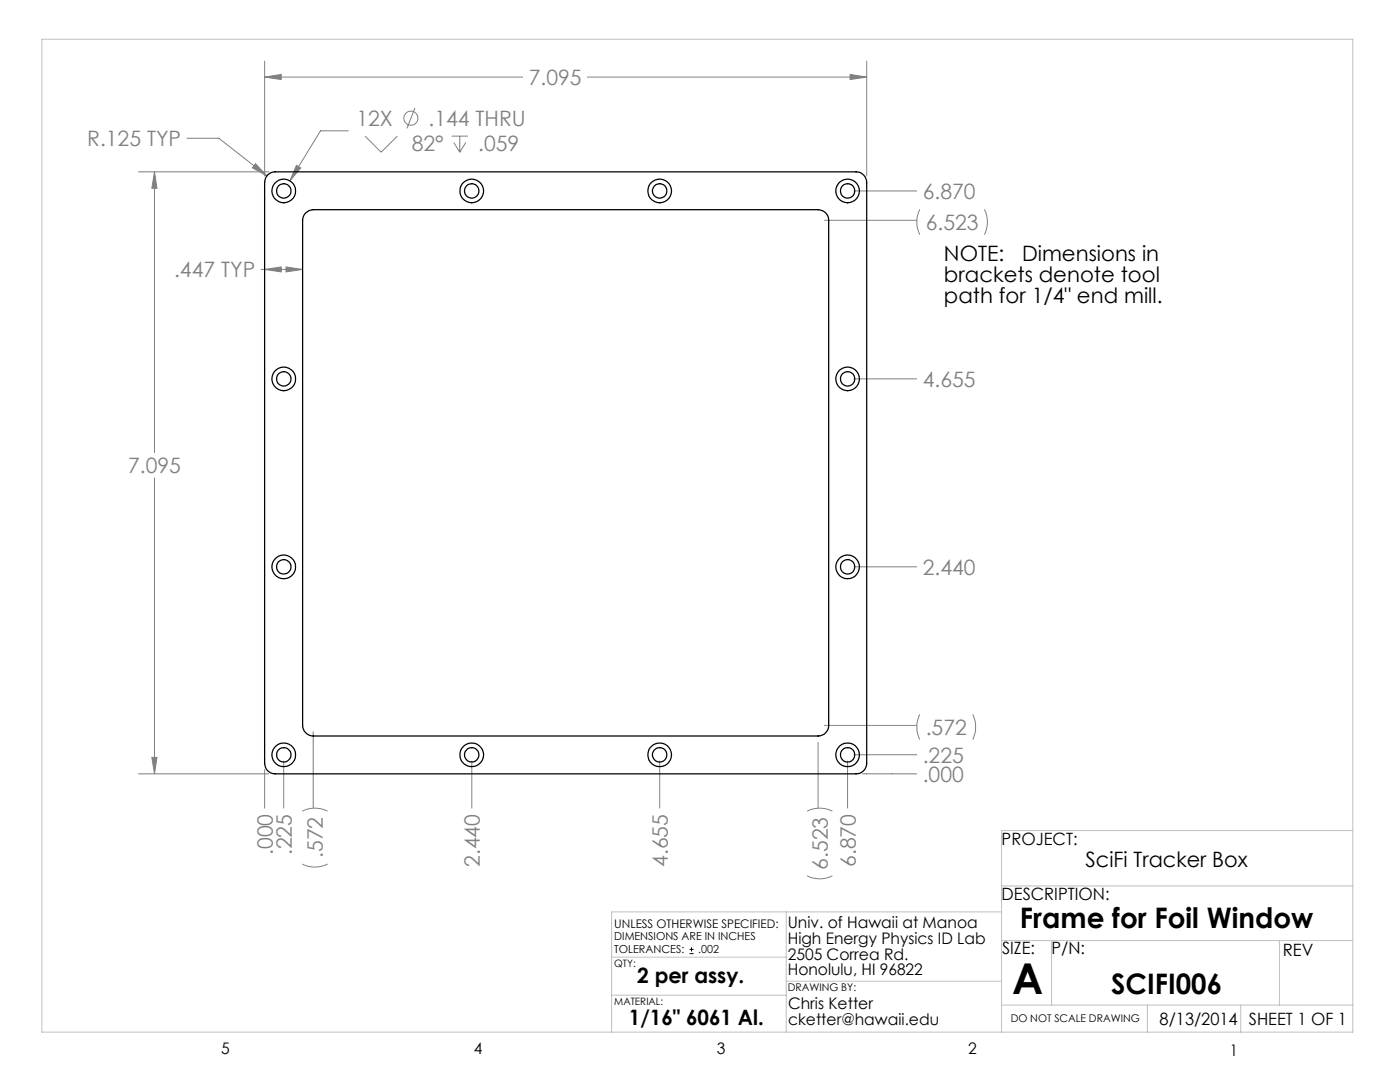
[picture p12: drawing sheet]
<svg xmlns="http://www.w3.org/2000/svg" width="279mm" height="216mm" viewBox="0 0 279 216" stroke-linecap="round" stroke-linejoin="round" font-family="sans-serif">
<g fill="none" stroke="#808080" stroke-width=".2">
<path d="M52.8 15.4l3.3-.5v1zM52.8 12.2v22.9M52.8 15.4h51.5M117.2 15.4h55.8M169.7 14.9l3.3 .5-3.3 .5zM173 12.2v22.9M27.7 34.3h26M30.8 34.3l.5 3.3h-1zM30.8 34.3v56M37.3 27.6h6.4l9.6 7.5M51 32.7l2.3 2.4-2.9-1.6zM59.2 33l.8 .5-2.1 2.6z"/>
<path d="M69.5 26.1h-5.5l-6.1 10M72.8 27.2l3.3 3.2 3.2-3.2M82.8 21.6l-1.6 4M90.1 27.2h3.3M90.6 28.4l1.2 2M91.8 27.2v3.2M93 28.4l-1.2 2M170.4 38.1h12.6M52.1 53.8h8.3M52.8 53.8l3.3-.5v1zM57.1 53.3l3.3 .5-3.3 .5zM164.5 44h18.5"/>
<path d="M183.6 41.8a5.9 5.9 0 0 0 0 5M196.5 41.8a5.6 5.6 0 0 1 0 5M170.4 75.6h12.6M30.8 95.4v59M170.4 113.1h12.6M27.7 154.4h26M30.3 151.1h1l-.5 3.3zM52.8 153.6v7.7M56.6 151.9v9.4M62.5 146v15.3M94.2 151.9v9.4M131.7 151.9v9.4"/>
<path d="M163.3 148.1v13.2M164.5 144.7h18.5M169.2 151.9v9.4M170.4 150.6h12.6M172.1 154.4h10.9M183.6 142.6a5.8 5.8 0 0 0 0 5M194.1 142.6a5.8 5.8 0 0 1 0 5M60.3 172.4a5.6 5.6 0 0 0 5.1 0M60.3 161.9a5.6 5.6 0 0 1 5.1 0M161.1 174.8a5.6 5.6 0 0 0 5 0M161.1 161.9a5.6 5.6 0 0 1 5 0"/>
<circle cx="82" cy="23.6" r="1.4"/>
</g>
<path d="M137.6 190.3h.8M137.6 189.4h.8M138 189v.9" fill="none" stroke="#000" stroke-width=".2"/>
<g fill="none" stroke="#c0c0c0" stroke-width=".2">
<path d="M8.4 7.8h261.6v198.2h-261.6zM199.9 176.8h70.1M270 165.7h-70.1v40.3M122.1 198.6h34.8M122.1 191h34.8M156.9 182v24M156.9 195.8h43M199.9 182h-77.8v24M199.9 187.7h70.1M209.9 187.7v12.9M255.3 187.7v12.9M199.9 200.6h70.1"/>
<path d="M229 200.6v5.4M247.6 200.6v5.4"/>
</g>
<path d="M51 32.7l-.6 .8 2.9 1.6zM59.2 33l-1.3 3.1 2.1-2.6zM30.8 34.3l.5 3.3h-1zM30.3 151.1h1l-.5 3.3zM52.8 15.4l3.3-.5v1zM169.7 14.9l3.3 .5-3.3 .5zM52.8 53.8l3.3-.5v1zM57.1 53.3l3.3 .5-3.3 .5z" fill="#808080"/>
<g fill="none" stroke="#000" stroke-width=".25">
<path d="M53.4 34.9a1.93 1.93 0 0 1 1.5-.6h116a2.11 2.11 0 0 1 2.1 2.1v115.9a2.11 2.11 0 0 1-2.1 2.1h-116a2.11 2.11 0 0 1-2.1-2.1v-115.9a2.32 2.32 0 0 1 .6-1.5zM61 42.5a2.14 2.14 0 0 1 1.5-.7h100.8a2.11 2.11 0 0 1 2.1 2.2v100.7a2.11 2.11 0 0 1-2.1 2.2h-100.8a2.17 2.17 0 0 1-2.1-2.2v-100.7a2.14 2.14 0 0 1 .6-1.5z"/>
<circle cx="56.6" cy="38.1" r="1.45"/>
<circle cx="56.6" cy="38.1" r="2.37"/>
<circle cx="94.1" cy="38.1" r="2.37"/>
<circle cx="94.1" cy="38.1" r="1.44"/>
<circle cx="131.6" cy="38.1" r="2.37"/>
<circle cx="131.6" cy="38.1" r="1.44"/>
<circle cx="169.1" cy="38.1" r="1.44"/>
<circle cx="169.2" cy="38.1" r="2.36"/>
<circle cx="56.6" cy="75.6" r="1.45"/>
<circle cx="56.6" cy="75.6" r="2.37"/>
<circle cx="169.1" cy="75.6" r="1.44"/>
<circle cx="169.2" cy="75.6" r="2.36"/>
<circle cx="56.6" cy="113.1" r="1.45"/>
<circle cx="56.6" cy="113.1" r="2.36"/>
<circle cx="169.1" cy="113.1" r="1.44"/>
<circle cx="169.2" cy="113.1" r="2.35"/>
<circle cx="56.6" cy="150.6" r="1.44"/>
<circle cx="56.6" cy="150.6" r="2.36"/>
<circle cx="94.1" cy="150.6" r="2.36"/>
<circle cx="94.2" cy="150.6" r="1.43"/>
<circle cx="131.6" cy="150.6" r="2.36"/>
<circle cx="131.7" cy="150.6" r="1.43"/>
<circle cx="169.2" cy="150.6" r="1.43"/>
<circle cx="169.2" cy="150.6" r="2.35"/>
</g>
<text font-size="8.5" x="202" y="198.3">A</text>
<g font-size="5.6">
<text x="203.6" y="185.1">Frame for Foil Window</text>
<text x="221.8" y="198.4">SCIFI006</text>
</g>
<g font-size="4.2" fill="#808080">
<text x="105.5" y="17">7.095</text>
<text x="17.4" y="29.2">R.125 TYP</text>
<text x="71.1" y="25.1">12X</text>
<text x="85.5" y="25.1">.144 THRU</text>
<text x="82.2" y="30.2">82°</text>
<text x="95.4" y="30.2">.059</text>
<text x="184.2" y="39.7">6.870</text>
<text x="184.8" y="45.9">6.523</text>
<text x="34.7" y="55.3">.447 TYP</text>
<text x="184.2" y="77.2">4.655</text>
<text x="25.6" y="94.4">7.095</text>
<text x="184.2" y="114.7">2.440</text>
<text x="184.8" y="146.6">.572</text>
<text x="184.2" y="152.2">.225</text>
<text x="184.2" y="156">.000</text>
<text x="54.4" y="170.6" transform="rotate(-90 54.4 170.6)">.000</text>
<text x="58.3" y="170.6" transform="rotate(-90 58.3 170.6)">.225</text>
<text x="64.5" y="171.2" transform="rotate(-90 64.5 171.2)">.572</text>
<text x="95.8" y="173" transform="rotate(-90 95.8 173)">2.440</text>
<text x="133.3" y="173" transform="rotate(-90 133.3 173)">4.655</text>
<text x="165.2" y="173.6" transform="rotate(-90 165.2 173.6)">6.523</text>
<text x="170.8" y="173" transform="rotate(-90 170.8 173)">6.870</text>
</g>
<g font-size="4.2">
<text x="188.4" y="52.1">NOTE:</text>
<text x="204" y="52.1">Dimensions in</text>
<text x="188.4" y="56.3">brackets denote tool</text>
<text x="188.4" y="60.5">path for 1/4&quot; end mill.</text>
<text x="216.7" y="173.1">SciFi Tracker Box</text>
<text x="127.2" y="196.2">2 per assy.</text>
<text x="125.5" y="204.6">1/16&quot; 6061 Al.</text>
</g>
<g font-size="3.4">
<text x="199.9" y="168.5">PROJECT:</text>
<text x="199.9" y="179.6">DESCRIPTION:</text>
<text x="200" y="190.5">SIZE:</text>
<text x="209.9" y="190.5">P/N:</text>
<text x="256" y="190.8">REV</text>
<text x="231.4" y="204.5">8/13/2014</text>
<text x="249.2" y="204.5">SHEET 1 OF 1</text>
</g>
<g font-size="3.2">
<text x="157.2" y="185.1">Univ. of Hawaii at Manoa</text>
<text x="157.2" y="188.3">High Energy Physics ID Lab</text>
<text x="157.2" y="191.5">2505 Correa Rd.</text>
<text x="157.2" y="194.6">Honolulu, HI 96822</text>
<text x="157.3" y="201.4">Chris Ketter</text>
<text x="157.3" y="204.6">cketter@hawaii.edu</text>
<text x="44.2" y="210.4">5</text>
<text x="94.6" y="210.3">4</text>
<text x="143.1" y="210.4">3</text>
<text x="193.2" y="210.3">2</text>
<text x="245.4" y="210.6">1</text>
</g>
<text font-size="2.4" x="122.6" y="185.1">UNLESS OTHERWISE SPECIFIED:</text>
<g font-size="2.2">
<text x="122.6" y="187.6">DIMENSIONS ARE IN INCHES</text>
<text x="122.6" y="190.3">TOLERANCES:</text>
<text x="139.4" y="190.3">.002</text>
</g>
<g font-size="2.1">
<text x="157.2" y="197.8">DRAWING BY:</text>
<text x="201.7" y="204">DO NOT SCALE DRAWING</text>
</g>
<g font-size="2">
<text x="122.6" y="192.9">QTY:</text>
<text x="122.6" y="200.5">MATERIAL:</text>
</g>
</svg>
